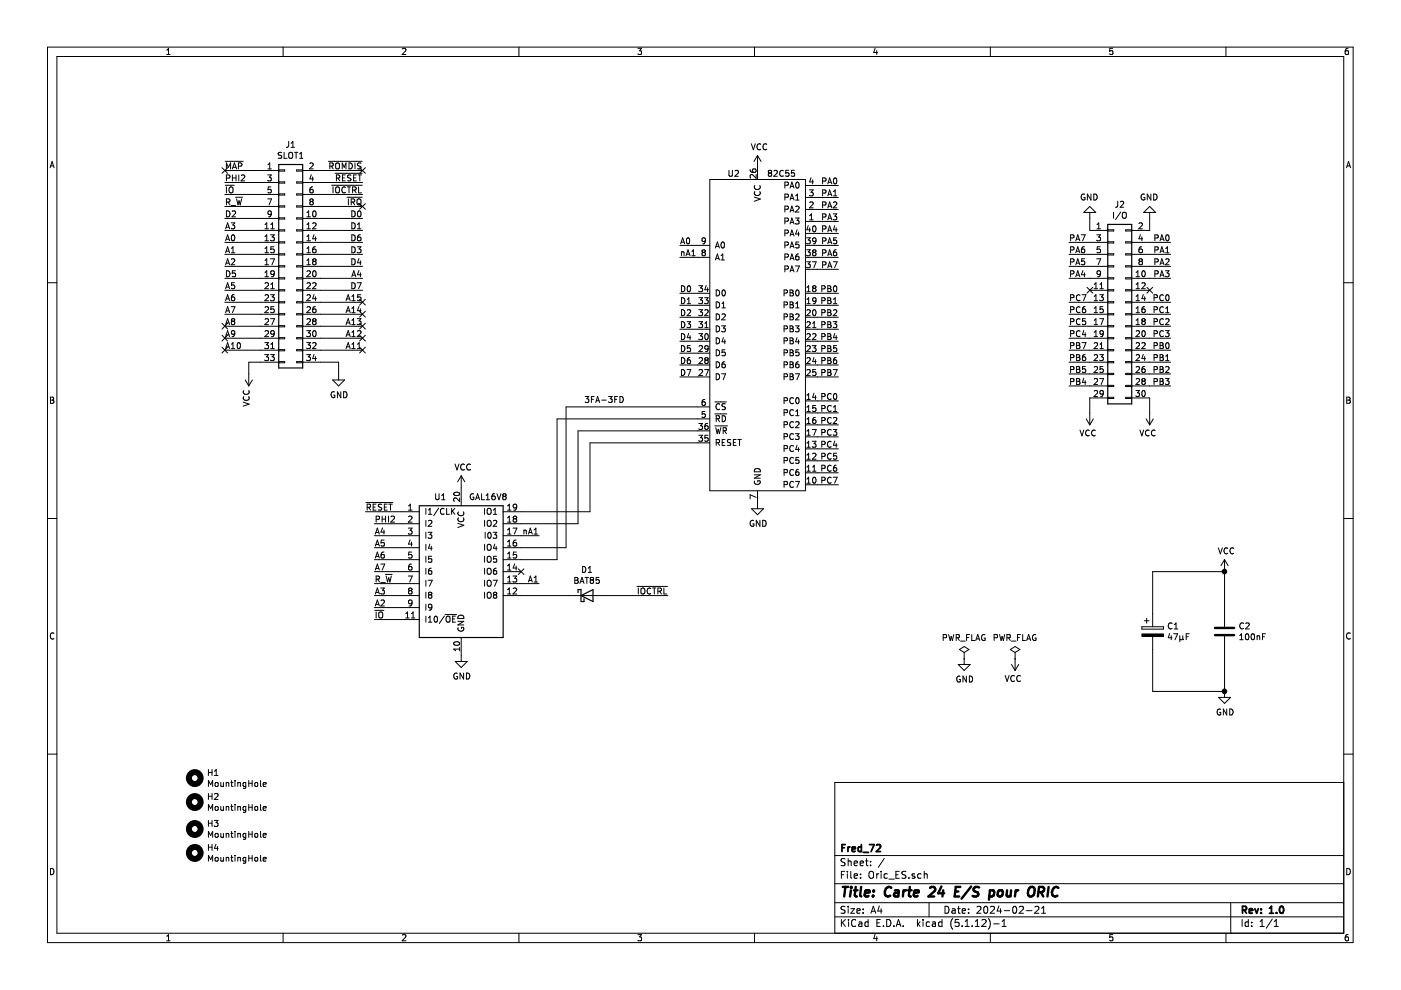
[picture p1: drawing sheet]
EESchema Schematic File Version 4
EELAYER 30 0
EELAYER END
$Descr A4 11693 8268
encoding utf-8
Sheet 1 1
Title "Carte 24 E/S pour ORIC"
Date "2024-02-21"
Rev "1.0"
Comp "Fred_72"
Comment1 ""
Comment2 ""
Comment3 ""
Comment4 ""
$EndDescr
$Comp
L 8bits_Interface:82C55 U2
U 1 1
P 6325 2800
F 0 "U2" H 6125 4150 50  0000 C CNN
F 1 "82C55" H 6525 4150 50  0000 C CNN
F 2 "Package_DIP:DIP-40_W15.24mm_LongPads" H 6225 3450 50  0001 C CNN
F 3 "" H 6225 3450 50  0001 C CNN
	1    6325 2800
	1    0    0    -1  
$EndComp
$Comp
L Logic_Programmable:GAL16V8 U1
U 1 1
P 3850 4775
F 0 "U1" H 3675 5400 50  0000 C CNN
F 1 "GAL16V8" H 4075 5400 50  0000 C CNN
F 2 "Package_DIP:DIP-20_W7.62mm_LongPads" H 3850 4775 50  0001 C CNN
F 3 "" H 3850 4775 50  0001 C CNN
	1    3850 4775
	1    0    0    -1  
$EndComp
$Comp
L Connector_Generic:Conn_02x15_Odd_Even J2
U 1 1
P 9300 2625
F 0 "J2" H 9350 3542 50  0000 C CNN
F 1 "I/O" H 9350 3451 50  0000 C CNN
F 2 "Connector_IDC:IDC-Header_2x15_P2.54mm_Horizontal" H 9300 2625 50  0001 C CNN
F 3 "~" H 9300 2625 50  0001 C CNN
	1    9300 2625
	1    0    0    -1  
$EndComp
Text Label 5675 2050 0    50   ~ 0
A0
Wire Wire Line
	5675 2050 5825 2050
Wire Wire Line
	5825 2150 5675 2150
Wire Wire Line
	5675 2450 5825 2450
Wire Wire Line
	5675 2550 5825 2550
Wire Wire Line
	5675 2650 5825 2650
Wire Wire Line
	5675 2750 5825 2750
Wire Wire Line
	5675 2850 5825 2850
Wire Wire Line
	5675 2950 5825 2950
Wire Wire Line
	5675 3050 5825 3050
Wire Wire Line
	5675 3150 5825 3150
Text Label 5675 2450 0    50   ~ 0
D0
Text Label 5675 2550 0    50   ~ 0
D1
Text Label 5675 2650 0    50   ~ 0
D2
Text Label 5675 2750 0    50   ~ 0
D3
Text Label 5675 2850 0    50   ~ 0
D4
Text Label 5675 2950 0    50   ~ 0
D5
Text Label 5675 3050 0    50   ~ 0
D6
Text Label 5675 3150 0    50   ~ 0
D7
Text Label 7000 1550 2    50   ~ 0
PA0
Text Label 7000 1650 2    50   ~ 0
PA1
Text Label 7000 1750 2    50   ~ 0
PA2
Text Label 7000 1850 2    50   ~ 0
PA3
Text Label 7000 1950 2    50   ~ 0
PA4
Text Label 7000 2050 2    50   ~ 0
PA5
Text Label 7000 2150 2    50   ~ 0
PA6
Text Label 7000 2250 2    50   ~ 0
PA7
Text Label 7000 2450 2    50   ~ 0
PB0
Text Label 7000 2550 2    50   ~ 0
PB1
Text Label 7000 2650 2    50   ~ 0
PB2
Text Label 7000 2750 2    50   ~ 0
PB3
Text Label 7000 2850 2    50   ~ 0
PB4
Text Label 7000 2950 2    50   ~ 0
PB5
Text Label 7000 3050 2    50   ~ 0
PB6
Text Label 7000 3150 2    50   ~ 0
PB7
Text Label 7000 3350 2    50   ~ 0
PC0
Text Label 7000 3450 2    50   ~ 0
PC1
Text Label 7000 3550 2    50   ~ 0
PC2
Text Label 7000 3650 2    50   ~ 0
PC3
Text Label 7000 3750 2    50   ~ 0
PC4
Text Label 7000 3850 2    50   ~ 0
PC5
Text Label 7000 3950 2    50   ~ 0
PC6
Text Label 7000 4050 2    50   ~ 0
PC7
Wire Wire Line
	6825 1550 7000 1550
Wire Wire Line
	6825 1650 7000 1650
Wire Wire Line
	6825 1750 7000 1750
Wire Wire Line
	6825 1850 7000 1850
Wire Wire Line
	6825 1950 7000 1950
Wire Wire Line
	6825 2050 7000 2050
Wire Wire Line
	6825 2150 7000 2150
Wire Wire Line
	6825 2250 7000 2250
Wire Wire Line
	6825 2450 7000 2450
Wire Wire Line
	6825 2550 7000 2550
Wire Wire Line
	6825 2650 7000 2650
Wire Wire Line
	6825 2750 7000 2750
Wire Wire Line
	6825 2850 7000 2850
Wire Wire Line
	6825 2950 7000 2950
Wire Wire Line
	6825 3050 7000 3050
Wire Wire Line
	6825 3150 7000 3150
Wire Wire Line
	6825 3350 7000 3350
Wire Wire Line
	6825 3450 7000 3450
Wire Wire Line
	6825 3550 7000 3550
Wire Wire Line
	6825 3650 7000 3650
Wire Wire Line
	6825 3750 7000 3750
Wire Wire Line
	6825 3850 7000 3850
Wire Wire Line
	6825 3950 7000 3950
Wire Wire Line
	6825 4050 7000 4050
$Comp
L power:GND #PWR06
U 1 1
P 6325 4200
F 0 "#PWR06" H 6325 3950 50  0001 C CNN
F 1 "GND" H 6330 4027 50  0000 C CNN
F 2 "" H 6325 4200 50  0001 C CNN
F 3 "" H 6325 4200 50  0001 C CNN
	1    6325 4200
	1    0    0    -1  
$EndComp
$Comp
L power:VCC #PWR05
U 1 1
P 6325 1400
F 0 "#PWR05" H 6325 1250 50  0001 C CNN
F 1 "VCC" H 6340 1573 50  0000 C CNN
F 2 "" H 6325 1400 50  0001 C CNN
F 3 "" H 6325 1400 50  0001 C CNN
	1    6325 1400
	1    0    0    -1  
$EndComp
Text Notes 4875 3375 0    50   ~ 0
3FA-3FD\n
$Comp
L power:GND #PWR04
U 1 1
P 3850 5475
F 0 "#PWR04" H 3850 5225 50  0001 C CNN
F 1 "GND" H 3855 5302 50  0000 C CNN
F 2 "" H 3850 5475 50  0001 C CNN
F 3 "" H 3850 5475 50  0001 C CNN
	1    3850 5475
	1    0    0    -1  
$EndComp
$Comp
L power:VCC #PWR03
U 1 1
P 3850 4075
F 0 "#PWR03" H 3850 3925 50  0001 C CNN
F 1 "VCC" H 3865 4248 50  0000 C CNN
F 2 "" H 3850 4075 50  0001 C CNN
F 3 "" H 3850 4075 50  0001 C CNN
	1    3850 4075
	1    0    0    -1  
$EndComp
Wire Wire Line
	3125 4375 3350 4375
Text Label 3125 4775 0    50   ~ 0
A7
Text Label 3125 4575 0    50   ~ 0
A5
Text Label 3125 4675 0    50   ~ 0
A6
Text Label 3125 4475 0    50   ~ 0
A4
Text Label 3125 4975 0    50   ~ 0
A3
Wire Wire Line
	3125 4475 3350 4475
Wire Wire Line
	3125 4575 3350 4575
Wire Wire Line
	3125 4675 3350 4675
Wire Wire Line
	3125 4775 3350 4775
Wire Wire Line
	3125 4875 3350 4875
Text Label 3125 5075 0    50   ~ 0
A2
Wire Wire Line
	3125 5075 3350 5075
Wire Wire Line
	5825 3600 4825 3600
Wire Wire Line
	4925 3700 5825 3700
Text Label 3050 4275 0    50   ~ 0
~RESET
Wire Wire Line
	3050 4275 3350 4275
Text Label 3125 4875 0    50   ~ 0
R_~W
Wire Wire Line
	3125 4975 3350 4975
Text Label 9775 2025 2    50   ~ 0
PA0
Text Label 9775 2125 2    50   ~ 0
PA1
Text Label 9775 2225 2    50   ~ 0
PA2
Text Label 9775 2325 2    50   ~ 0
PA3
Text Label 8925 2325 0    50   ~ 0
PA4
Text Label 8925 2225 0    50   ~ 0
PA5
Text Label 8925 2125 0    50   ~ 0
PA6
Text Label 8925 2025 0    50   ~ 0
PA7
Wire Wire Line
	9600 2025 9775 2025
Wire Wire Line
	9600 2125 9775 2125
Wire Wire Line
	9600 2225 9775 2225
Wire Wire Line
	9600 2325 9775 2325
Wire Wire Line
	9100 2325 8925 2325
Wire Wire Line
	9100 2225 8925 2225
Wire Wire Line
	9100 2125 8925 2125
Wire Wire Line
	9100 2025 8925 2025
$Comp
L power:GND #PWR09
U 1 1
P 9100 1825
F 0 "#PWR09" H 9100 1575 50  0001 C CNN
F 1 "GND" H 9105 1652 50  0000 C CNN
F 2 "" H 9100 1825 50  0001 C CNN
F 3 "" H 9100 1825 50  0001 C CNN
	1    9100 1825
	-1   0    0    1   
$EndComp
$Comp
L power:GND #PWR011
U 1 1
P 9600 1825
F 0 "#PWR011" H 9600 1575 50  0001 C CNN
F 1 "GND" H 9605 1652 50  0000 C CNN
F 2 "" H 9600 1825 50  0001 C CNN
F 3 "" H 9600 1825 50  0001 C CNN
	1    9600 1825
	-1   0    0    1   
$EndComp
Wire Wire Line
	9600 1825 9600 1925
Wire Wire Line
	9100 1825 9100 1925
Text Label 9775 2925 2    50   ~ 0
PB0
Text Label 9775 3025 2    50   ~ 0
PB1
Text Label 9775 3125 2    50   ~ 0
PB2
Text Label 9775 3225 2    50   ~ 0
PB3
Text Label 8925 3225 0    50   ~ 0
PB4
Text Label 8925 3125 0    50   ~ 0
PB5
Text Label 8925 3025 0    50   ~ 0
PB6
Text Label 8925 2925 0    50   ~ 0
PB7
Wire Wire Line
	9600 2925 9775 2925
Wire Wire Line
	9600 3025 9775 3025
Wire Wire Line
	9600 3125 9775 3125
Wire Wire Line
	9600 3225 9775 3225
Wire Wire Line
	9100 3225 8925 3225
Wire Wire Line
	9100 3125 8925 3125
Wire Wire Line
	9100 3025 8925 3025
Wire Wire Line
	9100 2925 8925 2925
Text Label 9775 2525 2    50   ~ 0
PC0
Text Label 9775 2625 2    50   ~ 0
PC1
Text Label 9775 2725 2    50   ~ 0
PC2
Text Label 9775 2825 2    50   ~ 0
PC3
Text Label 8925 2825 0    50   ~ 0
PC4
Text Label 8925 2725 0    50   ~ 0
PC5
Text Label 8925 2625 0    50   ~ 0
PC6
Text Label 8925 2525 0    50   ~ 0
PC7
Wire Wire Line
	9600 2525 9775 2525
Wire Wire Line
	9600 2625 9775 2625
Wire Wire Line
	9600 2725 9775 2725
Wire Wire Line
	9600 2825 9775 2825
Wire Wire Line
	9100 2825 8925 2825
Wire Wire Line
	9100 2725 8925 2725
Wire Wire Line
	9100 2625 8925 2625
Wire Wire Line
	9100 2525 8925 2525
$Comp
L power:VCC #PWR013
U 1 1
P 10225 4775
F 0 "#PWR013" H 10225 4625 50  0001 C CNN
F 1 "VCC" H 10240 4948 50  0000 C CNN
F 2 "" H 10225 4775 50  0001 C CNN
F 3 "" H 10225 4775 50  0001 C CNN
	1    10225 4775
	1    0    0    -1  
$EndComp
$Comp
L power:GND #PWR014
U 1 1
P 10225 5775
F 0 "#PWR014" H 10225 5525 50  0001 C CNN
F 1 "GND" H 10230 5602 50  0000 C CNN
F 2 "" H 10225 5775 50  0001 C CNN
F 3 "" H 10225 5775 50  0001 C CNN
	1    10225 5775
	1    0    0    -1  
$EndComp
Wire Wire Line
	5825 3500 4650 3500
Wire Wire Line
	4725 3400 5825 3400
$Comp
L power:VCC #PWR010
U 1 1
P 9100 3450
F 0 "#PWR010" H 9100 3300 50  0001 C CNN
F 1 "VCC" H 9115 3623 50  0000 C CNN
F 2 "" H 9100 3450 50  0001 C CNN
F 3 "" H 9100 3450 50  0001 C CNN
	1    9100 3450
	-1   0    0    1   
$EndComp
$Comp
L power:VCC #PWR012
U 1 1
P 9600 3450
F 0 "#PWR012" H 9600 3300 50  0001 C CNN
F 1 "VCC" H 9615 3623 50  0000 C CNN
F 2 "" H 9600 3450 50  0001 C CNN
F 3 "" H 9600 3450 50  0001 C CNN
	1    9600 3450
	-1   0    0    1   
$EndComp
Wire Wire Line
	9600 3325 9600 3450
Wire Wire Line
	9100 3325 9100 3450
NoConn ~ 4350 4775
NoConn ~ 9100 2425
NoConn ~ 9600 2425
$Comp
L Device:C C2
U 1 1
P 10225 5275
F 0 "C2" H 10340 5321 50  0000 L CNN
F 1 "100nF" H 10340 5230 50  0000 L CNN
F 2 "Capacitor_THT:C_Ceramic_D5.5mm_W4mm_P5.00mm" H 10263 5125 50  0001 C CNN
F 3 "~" H 10225 5275 50  0001 C CNN
	1    10225 5275
	1    0    0    -1  
$EndComp
Wire Wire Line
	10225 4775 10225 5125
Wire Wire Line
	10225 5775 10225 5425
$Comp
L Device:CP C1
U 1 1
P 9625 5275
F 0 "C1" H 9743 5321 50  0000 L CNN
F 1 "47µF" H 9743 5230 50  0000 L CNN
F 2 "Capacitor_THT:CP_Radial_D5.0mm_P2.54mm_Horizontal" H 9663 5125 50  0001 C CNN
F 3 "~" H 9625 5275 50  0001 C CNN
	1    9625 5275
	1    0    0    -1  
$EndComp
Wire Wire Line
	10225 4775 9625 4775
Wire Wire Line
	9625 4775 9625 5125
Connection ~ 10225 4775
Wire Wire Line
	9625 5425 9625 5775
Wire Wire Line
	9625 5775 10225 5775
Connection ~ 10225 5775
$Comp
L power:PWR_FLAG #FLG01
U 1 1
P 8050 5500
F 0 "#FLG01" H 8050 5575 50  0001 C CNN
F 1 "PWR_FLAG" H 8050 5673 50  0000 C CNN
F 2 "" H 8050 5500 50  0001 C CNN
F 3 "~" H 8050 5500 50  0001 C CNN
	1    8050 5500
	1    0    0    -1  
$EndComp
$Comp
L power:PWR_FLAG #FLG02
U 1 1
P 8475 5500
F 0 "#FLG02" H 8475 5575 50  0001 C CNN
F 1 "PWR_FLAG" H 8475 5673 50  0000 C CNN
F 2 "" H 8475 5500 50  0001 C CNN
F 3 "~" H 8475 5500 50  0001 C CNN
	1    8475 5500
	1    0    0    -1  
$EndComp
$Comp
L power:GND #PWR07
U 1 1
P 8050 5500
F 0 "#PWR07" H 8050 5250 50  0001 C CNN
F 1 "GND" H 8055 5327 50  0000 C CNN
F 2 "" H 8050 5500 50  0001 C CNN
F 3 "" H 8050 5500 50  0001 C CNN
	1    8050 5500
	1    0    0    -1  
$EndComp
$Comp
L power:VCC #PWR08
U 1 1
P 8475 5500
F 0 "#PWR08" H 8475 5350 50  0001 C CNN
F 1 "VCC" H 8490 5673 50  0000 C CNN
F 2 "" H 8475 5500 50  0001 C CNN
F 3 "" H 8475 5500 50  0001 C CNN
	1    8475 5500
	-1   0    0    1   
$EndComp
$Comp
L Mechanical:MountingHole H1
U 1 1
P 1625 6500
F 0 "H1" H 1725 6546 50  0000 L CNN
F 1 "MountingHole" H 1725 6455 50  0000 L CNN
F 2 "MountingHole:MountingHole_3.2mm_M3_DIN965_Pad" H 1625 6500 50  0001 C CNN
F 3 "~" H 1625 6500 50  0001 C CNN
	1    1625 6500
	1    0    0    -1  
$EndComp
$Comp
L Mechanical:MountingHole H2
U 1 1
P 1625 6700
F 0 "H2" H 1725 6746 50  0000 L CNN
F 1 "MountingHole" H 1725 6655 50  0000 L CNN
F 2 "MountingHole:MountingHole_3.2mm_M3_DIN965_Pad" H 1625 6700 50  0001 C CNN
F 3 "~" H 1625 6700 50  0001 C CNN
	1    1625 6700
	1    0    0    -1  
$EndComp
Wire Wire Line
	4350 4975 4750 4975
Text Label 3025 1425 2    50   ~ 0
~ROMDIS
Text Label 3025 1625 2    50   ~ 0
~IOCTRL
Text Label 3025 1525 2    50   ~ 0
~RESET
Text Label 3025 1725 2    50   ~ 0
~IRQ
Text Label 3025 1825 2    50   ~ 0
D0
Text Label 3025 1925 2    50   ~ 0
D1
Text Label 1875 1825 0    50   ~ 0
D2
Text Label 3025 2125 2    50   ~ 0
D3
Text Label 3025 2225 2    50   ~ 0
D4
Text Label 1875 2325 0    50   ~ 0
D5
Text Label 3025 2025 2    50   ~ 0
D6
Text Label 3025 2425 2    50   ~ 0
D7
Text Label 1875 2025 0    50   ~ 0
A0
Text Label 1875 2125 0    50   ~ 0
A1
Text Label 1875 2225 0    50   ~ 0
A2
Text Label 1875 1925 0    50   ~ 0
A3
Text Label 3025 2325 2    50   ~ 0
A4
Text Label 1875 2425 0    50   ~ 0
A5
Text Label 1875 2525 0    50   ~ 0
A6
Text Label 1875 2625 0    50   ~ 0
A7
Text Label 1875 2725 0    50   ~ 0
A8
Text Label 1875 2825 0    50   ~ 0
A9
Text Label 1875 2925 0    50   ~ 0
A10
Text Label 3025 2925 2    50   ~ 0
A11
Text Label 3025 2825 2    50   ~ 0
A12
Text Label 3025 2725 2    50   ~ 0
A13
Text Label 3025 2625 2    50   ~ 0
A14
Text Label 3025 2525 2    50   ~ 0
A15
$Comp
L power:GND #PWR02
U 1 1
P 2825 3125
F 0 "#PWR02" H 2825 2875 50  0001 C CNN
F 1 "GND" H 2830 2952 50  0000 C CNN
F 2 "" H 2825 3125 50  0001 C CNN
F 3 "" H 2825 3125 50  0001 C CNN
	1    2825 3125
	1    0    0    -1  
$EndComp
Wire Wire Line
	2175 3025 2075 3025
Wire Wire Line
	2075 3025 2075 3125
Wire Wire Line
	2675 3025 2825 3025
Wire Wire Line
	2825 3025 2825 3125
Wire Wire Line
	2675 1425 3025 1425
Wire Wire Line
	2675 1525 3025 1525
Wire Wire Line
	2675 1625 3025 1625
Wire Wire Line
	2675 1725 3025 1725
Wire Wire Line
	2675 1825 3025 1825
Wire Wire Line
	2675 1925 3025 1925
Wire Wire Line
	2675 2125 3025 2125
Wire Wire Line
	2675 2225 3025 2225
Wire Wire Line
	2675 2325 3025 2325
Wire Wire Line
	2675 2425 3025 2425
Wire Wire Line
	2675 2625 3025 2625
Wire Wire Line
	2675 2725 3025 2725
Wire Wire Line
	2675 2825 3025 2825
Wire Wire Line
	2675 2925 3025 2925
Text Label 1875 1425 0    50   ~ 0
~MAP
Text Label 1875 1525 0    50   ~ 0
PHI2
Text Label 1875 1625 0    50   ~ 0
~IO
Text Label 1875 1725 0    50   ~ 0
R_~W
Wire Wire Line
	1875 2725 2175 2725
Wire Wire Line
	1875 2825 2175 2825
Wire Wire Line
	1875 2925 2175 2925
Wire Wire Line
	1875 1425 2175 1425
Wire Wire Line
	1875 1525 2175 1525
Wire Wire Line
	1875 1625 2175 1625
Wire Wire Line
	1875 1725 2175 1725
Wire Wire Line
	1875 1825 2175 1825
Wire Wire Line
	1875 1925 2175 1925
Wire Wire Line
	1875 2125 2175 2125
Wire Wire Line
	1875 2225 2175 2225
Wire Wire Line
	1875 2325 2175 2325
Wire Wire Line
	1875 2425 2175 2425
Wire Wire Line
	1875 2625 2175 2625
$Comp
L Connector_Generic:Conn_02x17_Odd_Even J1
U 1 1
P 2375 2225
F 0 "J1" H 2425 3242 50  0000 C CNN
F 1 "SLOT1" H 2425 3151 50  0000 C CNN
F 2 "Connector_IDC:IDC-Header_2x17_P2.54mm_Horizontal" H 2375 2225 50  0001 C CNN
F 3 "~" H 2375 2225 50  0001 C CNN
	1    2375 2225
	1    0    0    -1  
$EndComp
Wire Wire Line
	2675 2525 3025 2525
Wire Wire Line
	1875 2525 2175 2525
Wire Wire Line
	1875 2025 2175 2025
Wire Wire Line
	2675 2025 3025 2025
$Comp
L power:VCC #PWR01
U 1 1
P 2075 3125
F 0 "#PWR01" H 2075 2975 50  0001 C CNN
F 1 "VCC" V 2090 3252 50  0000 L CNN
F 2 "" H 2075 3125 50  0001 C CNN
F 3 "" H 2075 3125 50  0001 C CNN
	1    2075 3125
	-1   0    0    1   
$EndComp
NoConn ~ 1875 1425
NoConn ~ 3025 1425
NoConn ~ 3025 1725
NoConn ~ 3025 2525
NoConn ~ 3025 2625
NoConn ~ 3025 2725
NoConn ~ 3025 2825
NoConn ~ 3025 2925
NoConn ~ 1875 2725
NoConn ~ 1875 2825
NoConn ~ 1875 2925
Wire Wire Line
	3125 5175 3350 5175
Text Label 3125 5175 0    50   ~ 0
~IO
Text Label 5575 4975 2    50   ~ 0
~IOCTRL
Text Label 3125 4375 0    50   ~ 0
PHI2
Wire Wire Line
	4350 4475 4500 4475
Text Label 4500 4475 2    50   ~ 0
nA1
Text Label 5675 2150 0    50   ~ 0
nA1
$Comp
L Mechanical:MountingHole H3
U 1 1
P 1625 6925
F 0 "H3" H 1725 6971 50  0000 L CNN
F 1 "MountingHole" H 1725 6880 50  0000 L CNN
F 2 "MountingHole:MountingHole_3.2mm_M3_DIN965_Pad" H 1625 6925 50  0001 C CNN
F 3 "~" H 1625 6925 50  0001 C CNN
	1    1625 6925
	1    0    0    -1  
$EndComp
$Comp
L Mechanical:MountingHole H4
U 1 1
P 1625 7125
F 0 "H4" H 1725 7171 50  0000 L CNN
F 1 "MountingHole" H 1725 7080 50  0000 L CNN
F 2 "MountingHole:MountingHole_3.2mm_M3_DIN965_Pad" H 1625 7125 50  0001 C CNN
F 3 "~" H 1625 7125 50  0001 C CNN
	1    1625 7125
	1    0    0    -1  
$EndComp
Wire Wire Line
	4350 4875 4500 4875
Text Label 4500 4875 2    50   ~ 0
A1
Wire Wire Line
	4725 3400 4725 4575
Wire Wire Line
	4725 4575 4350 4575
Wire Wire Line
	4650 3500 4650 4675
Wire Wire Line
	4650 4675 4350 4675
Wire Wire Line
	4350 4375 4825 4375
Wire Wire Line
	4825 4375 4825 3600
Wire Wire Line
	4350 4275 4925 4275
Wire Wire Line
	4925 4275 4925 3700
$Comp
L Diode:BAT85 D1
U 1 1
P 4900 4975
F 0 "D1" H 4900 5192 50  0000 C CNN
F 1 "BAT85" H 4900 5101 50  0000 C CNN
F 2 "Diode_THT:D_DO-35_SOD27_P7.62mm_Horizontal" H 4900 4800 50  0001 C CNN
F 3 "https://assets.nexperia.com/documents/data-sheet/BAT85.pdf" H 4900 4975 50  0001 C CNN
	1    4900 4975
	1    0    0    -1  
$EndComp
Wire Wire Line
	5050 4975 5575 4975
$EndSCHEMATC
